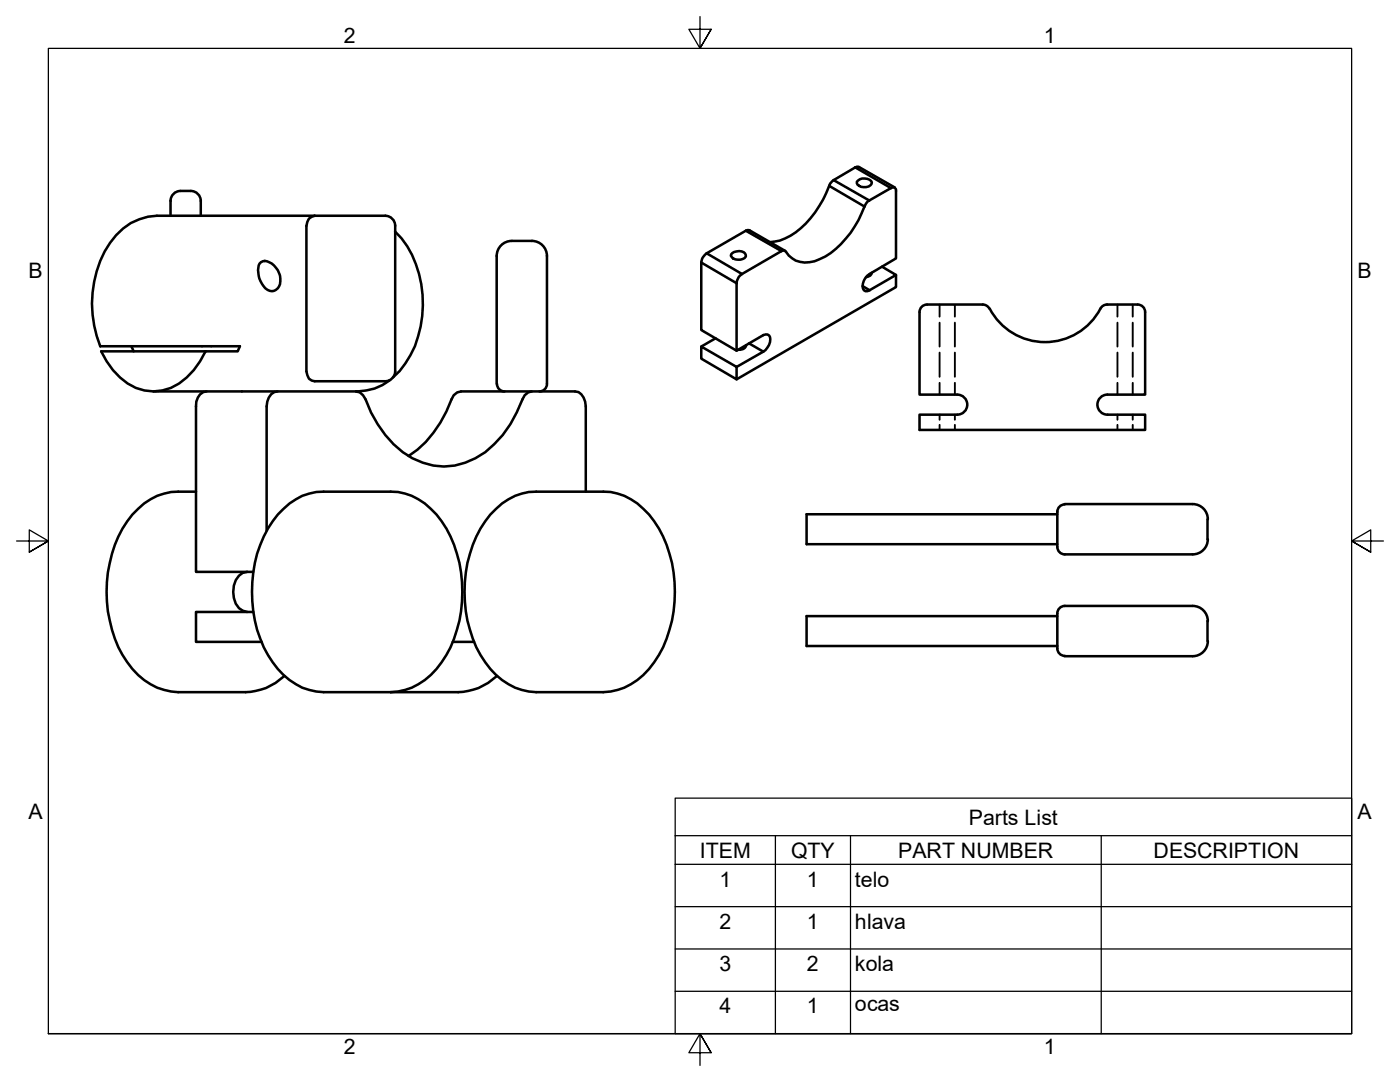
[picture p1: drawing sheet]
<svg xmlns="http://www.w3.org/2000/svg" width="279mm" height="216mm" viewBox="0 0 279 216" stroke-linecap="round" stroke-linejoin="round" font-family="sans-serif">
<!-- layer: Visible(Default) -->
<g fill="none" stroke="#000" stroke-width=".51">
<path d="M36 38.1a2 2 0 0 0-2 2M36.1 38.1h1.9M38.1 38.1a2 2 0 0 1 2 2M171.3 36a1.96 1.96 0 0 1 2.7 .4 1.52 1.52 0 0 1-2.2 .9 .76 .76 0 0 1-.7-.5 .76 .76 0 0 1 .2-.8zM178.6 37.4l-7.3-4.1-.6 .1-4.3 2.5a3.8 3.8 0 0 0-1.5 2.6 18.3 18.3 0 0 1-8.2 9.1l-1.1 .4-1.9 .3M34 40.1v3M40.1 43.1h36.8a2 2 0 0 1 2 2M40.1 43.1h-8.8a11.5 11.5 0 0 0-9.3 5.4 22.4 22.4 0 0 0-2 20.6h27.9l-.5 1h-6.4M40.1 40.1v3M52.1 52.3a2.26 2.26 0 0 1 3 1.1 3.5 3.5 0 0 1 .3 4.1 1.69 1.69 0 0 1-2.8-.3 4.7 4.7 0 0 1-.8-4.6zM62.8 43.1a1.88 1.88 0 0 0-1.6 2v29l.5 1.5 .5 .3 .6 .2h14.1a2 2 0 0 0 2-2v-29M78.9 46.2a20.2 20.2 0 0 1 5.5 14.8 19 19 0 0 1-6 14.3"/>
<path d="M99.1 51.1v25.5M102.1 48.1a3 3 0 0 0-3 3M102.2 48.1h4M106.1 48.1a3 3 0 0 1 3.1 3M109.2 51.1v25.5M146.2 50.5a2.03 2.03 0 0 1 2.5 .1l.1 .3a1.14 1.14 0 0 1-1.5 .9 1.43 1.43 0 0 1-1.4-.7zM156.7 50l-7.1-4-.4-.1-8.2 4.6a2.55 2.55 0 0 0-1 1.9v13.4l7 4.2 5.3-3.1a.88 .88 0 0 1 1-.1 .88 .88 0 0 1 .4 .9 3 3 0 0 1-1.4 2.5l-5.3 3M174 54.4a1.13 1.13 0 0 1-1.2 .9M176 53.2l2.8 1.7-5.7 3.2a.82 .82 0 0 1-1-1 3 3 0 0 1 1.4-2.4l5.3-3.1v-13.5a.61 .61 0 0 0-.3-.7 .61 .61 0 0 0-.7 .1l-4.3 2.5a4.2 4.2 0 0 0-1.5 2.5 19.5 19.5 0 0 1-7.3 8.7 6.7 6.7 0 0 1-5.9 .8 5.5 5.5 0 0 1-2.1-2l-.7 .1-7.9 4.6a2.22 2.22 0 0 0-1.1 1.8v13.5M178.8 54.9v2.4l-31.8 18.4M20.2 70.1h20.8a14.7 14.7 0 0 1-6.9 7.3 9.4 9.4 0 0 1-10.2-2.1l-1.4-1.4-1.2-1.8zM26.2 69.1l.5 1"/>
<path d="M30.6 78.1h40.5M41.2 78.1a2.5 2.5 0 0 0-2.1 3v33h11.4M55.4 78.1a2.32 2.32 0 0 0-2.1 2l-.1 1v24.8M71.1 78.1l.7 .2 .7 .6 .5 .8a21.5 21.5 0 0 0 9.3 11.7 13.4 13.4 0 0 0 16.3-2.8 23.5 23.5 0 0 0 5.7-8.9l.4-.8 .7-.6 .7-.2M77.8 75.9a10.6 10.6 0 0 1-6.7 2.2M99.2 76.6a1.49 1.49 0 0 0 1.5 1.5M109.2 76.6a1.49 1.49 0 0 1-1.5 1.5M140 69.2l7 4v2.5l-7-4.1zM142.8 67.5l-2.8 1.7M148.9 68.9a1.25 1.25 0 0 1-1.6 .9M183.5 62.3v16.4h7.5M185 60.8a1.49 1.49 0 0 0-1.5 1.5"/>
<path d="M185 60.8h11.1a1.49 1.49 0 0 1 1.3 .8M191 78.7a2 2 0 0 1 2 2 2 2 0 0 1-2 2M227 60.8h-6.1a1.51 1.51 0 0 0-1.3 .8 12.5 12.5 0 0 1-22.1 0M227 60.8a1.49 1.49 0 0 1 1.5 1.5M228.5 62.3v16.4h-7.5a2 2 0 0 0-2 2.1 2 2 0 0 0 2 1.9h7.5v3.1h-45v-3.1h7.5M39.1 98.1h-3.5a12.5 12.5 0 0 0-10.2 5.9 26.2 26.2 0 0 0-1 26.7 13.5 13.5 0 0 0 11.2 7.4h13.4a11.3 11.3 0 0 0 7.8-3.2M81.5 91a22.5 22.5 0 0 0 8.6-11.3l.5-.8 .6-.6 .8-.2h22.7a2.32 2.32 0 0 1 2.1 2l.1 1v17M49.3 114.1a3.1 3.1 0 0 0-2.6 2.7 5.2 5.2 0 0 0 1 4.5l.8 .6 .8 .2M97.9 102.7a12.2 12.2 0 0 1 9.1-4.6h13.4a12.5 12.5 0 0 1 10.2 5.9 26.2 26.2 0 0 1 .9 26.7 13.5 13.5 0 0 1-11.1 7.4h-13.4a12.8 12.8 0 0 1-10.2-6 25.9 25.9 0 0 1-3-21.6 20.8 20.8 0 0 1 4.1-7.8zM211 102.6h-50v6h50M212.5 100.6h25.5M212.5 100.6a1.49 1.49 0 0 0-1.5 1.5v7a1.49 1.49 0 0 0 1.5 1.5h25.5"/>
<path d="M238 100.6a3 3 0 0 1 3 3M241 103.6v4M241 107.6a3 3 0 0 1-3 3M50.5 122.1h-11.4v6h13.1M90.4 128.1h4.2M99.2 134.9a11.3 11.3 0 0 1-7.8 3.2h-26.8a12.8 12.8 0 0 1-10.2-6 25.6 25.6 0 0 1-3.5-19.8 19.4 19.4 0 0 1 8.2-12.7 10.7 10.7 0 0 1 5.5-1.5h13.4a12.5 12.5 0 0 1 10.1 5.9 26.2 26.2 0 0 1 1 26.7 13.5 13.5 0 0 1-11.1 7.4M211 129.4a1.49 1.49 0 0 0 1.5 1.5M211 122.9h-50v6h50M211 122.4v7M212.5 130.9h25.5M238 120.9h-25.5a1.49 1.49 0 0 0-1.5 1.5M238 120.9a3 3 0 0 1 3 3"/>
<path d="M241 123.9v4M241 127.9a3 3 0 0 1-3 3"/>
</g>
<!-- layer: Hidden(Default) -->
<g fill="none" stroke="#000" stroke-width=".38">
<path d="M187.5 60.8v2.4M187.5 64.4v4.8M187.5 70.4v4.8M187.5 76.4v2.3M190.6 60.8v2.4M190.6 64.4v4.8M190.6 70.4v4.8M190.6 76.4v2.3M223 60.8v2.4M223 64.4v4.8M223 70.4v4.8M223 76.4v2.3"/>
<path d="M226.1 60.8v2.4M226.1 64.4v4.8M226.1 70.4v4.8M226.1 76.4v2.3M187.5 82.7v1.1M187.5 84.8v1M190.6 82.7v1.1M190.6 84.8v1M223 82.7v1.1M223 84.8v1M226.1 82.7v1.1M226.1 84.8v1"/>
</g>
<!-- layer: Visible Narrow(Default) -->
<path d="M165.5 37.1l7 4.1M166.4 35.9l7.1 4.1M170.7 33.4l7.1 4.1M140 52.4l7 4.1M141 50.5l7.1 4.2M148.8 46l7.2 4.1M172.1 57.1l1.4 .8M149.5 68.5l2.8 1.7" fill="none" stroke="#000" stroke-width=".51"/>
<!-- layer: Symbols(Default) -->
<path d="M134.7 166.8v-7.5h135v7.5M134.7 166.8h135v5.7M134.7 166.8v39.4h135v-33.7M134.7 172.5h135M154.7 166.8v39.4M169.7 166.8v39.4M219.8 166.8v39.4M134.7 180.9h135M134.7 189.4h135M134.7 197.8h135" fill="none" stroke="#000" stroke-width=".25"/>
<!-- layer: Sketch Geometry(Default) -->
<path d="M139.7 3.3v6.4l-2.2-3.9h4.4l-2.2 3.9 2.2-3.9M3.3 107.9h6.4l-3.9-2.2v4.5l3.9-2.3-3.9 2.3M276.1 107.9h-6.4l3.9-2.2v4.5l-3.9-2.3 3.9 2.3M9.7 206.2v-196.5h260v196.5h-260h260M141.9 210.1l-2.2-3.9 2.2 3.9h-4.4l2.2-3.9v6.4" fill="none" stroke="#000" stroke-width=".25"/>
<g font-size="4.3">
<text x="68.6" y="8.6">2</text>
<text x="208.3" y="8.6">1</text>
<text x="5.7" y="55.5">B</text>
<text x="270.9" y="55.5">B</text>
<text x="5.7" y="163.4">A</text>
<text x="193.4" y="164.5">Parts List</text>
<text x="270.9" y="163.4">A</text>
<text x="139.6" y="171.1">ITEM</text>
<text x="157.9" y="171.2">QTY</text>
<text x="179.3" y="171.1">PART NUMBER</text>
<text x="230.2" y="171.2">DESCRIPTION</text>
<text x="143.6" y="176.9">1</text>
<text x="161" y="176.9">1</text>
<text x="170.6" y="176.9">telo</text>
<text x="143.6" y="185.4">2</text>
<text x="161" y="185.4">1</text>
<text x="170.6" y="185.4">hlava</text>
<text x="143.6" y="193.8">3</text>
<text x="161" y="193.8">2</text>
<text x="170.6" y="193.7">kola</text>
<text x="143.6" y="202.2">4</text>
<text x="161" y="202.2">1</text>
<text x="170.6" y="201.8">ocas</text>
<text x="68.6" y="210.3">2</text>
<text x="208.3" y="210.3">1</text>
</g>
</svg>
